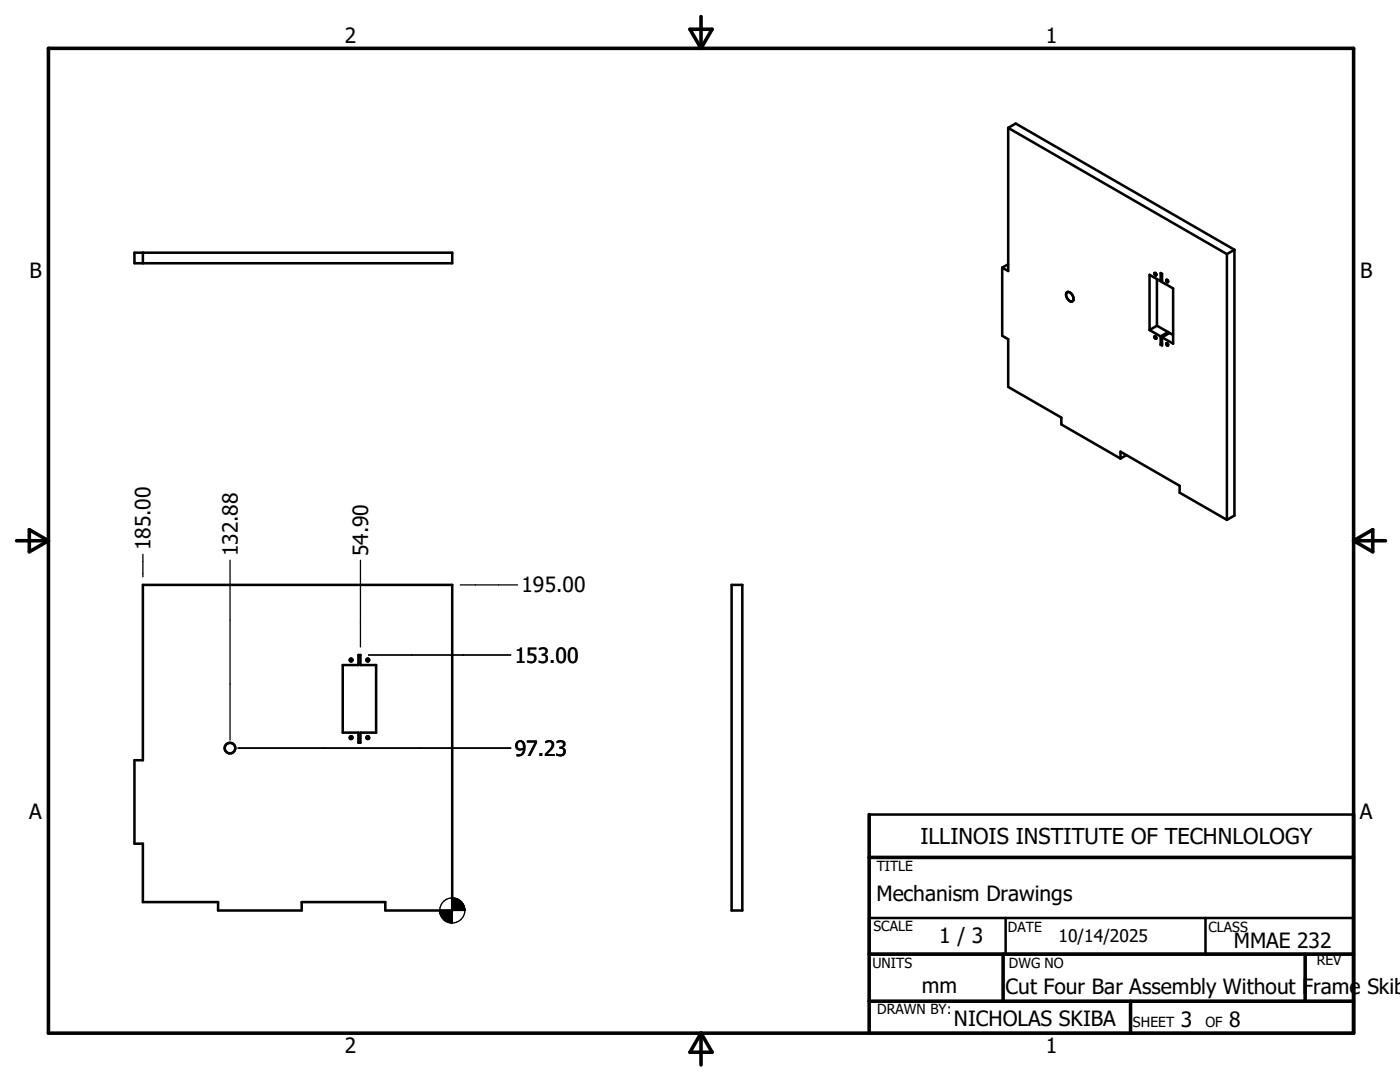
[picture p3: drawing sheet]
<svg xmlns="http://www.w3.org/2000/svg" width="279mm" height="216mm" viewBox="0 0 279 216" stroke-linecap="round" stroke-linejoin="round" font-family="sans-serif">
<g fill="none" stroke="#000" stroke-width=".51">
<path d="M201.2 25.5l1.5-.8 43.7 25.1M201.2 25.5l43.7 25.2M201.2 25.5v28.6l-1.2-.7M26.8 50.4h63.5v2.1h-63.5zM28.5 50.4v2.1M200 53.4v13.6l1.2 .7v9.5l10.6 6.1v1.4l11.8 6.8M201.2 52.7l-1.2 .7M212.9 58.4a1.13 1.13 0 0 1 1.4 1.2 .51 .51 0 0 1-.4 .6 .51 .51 0 0 1-.6-.3 1.35 1.35 0 0 1-.4-1.5zM230.4 54.5l.3 .1v.3l-.2-.1zM230.9 55.7v9.3M231.6 56.1l-2.2-1.3v11.1M231.6 56.1v-1.6l.3 .1v1.7l2.2 1.3v11l-2.2-1.3"/>
<path d="M231.9 56l-.3 .1M244.9 50.7v53M246.4 49.8l-1.5 .9M246.4 49.8v53.1l-1.5 .8M229.4 65.9l2.2 1.2M230.4 67.2l.3 .1v.3l-.2-.1zM230.9 65l2.2 1.3M230.9 65l-1.5 .9M231.6 67.1v1.7M231.9 67.3v1.6l-.3-.1M231.9 68.6l-.3 .2M232.8 68.5a.26 .26 0 0 1 .3 .2 .26 .26 0 0 1-.1 .3l-.2-.3z"/>
<path d="M233.1 66.3v.3M233.1 66.3l-1.5 .8M234.1 66.8l-.7-.4-1.5 .9M223.6 91.5v-1.4l11.8 6.8v1.4l9.5 5.4M224.8 90.8l-1.2 .7M28.5 116.7h61.8v65h-13.4v-1.7h-16.7v1.7h-16.7v-1.7h-15v-11.7h-1.7v-16.6h1.7zM146 116.7h2.1v65h-2.1zM68.4 132.7h3.1v-2h.4v2h3.2v13.5h-3.2v2h-.4v-2h-3.1zM173.5 162.5h96.6M173.5 183.2h96.6v7.2h-96.6zM200.7 183.2v7.2M240.6 183.2v7.2"/>
<path d="M173.5 206.2h96.6"/>
<circle cx="232.9" cy="56" r=".23"/>
<circle cx="70.1" cy="131.7" r=".27"/>
<circle cx="73.4" cy="131.7" r=".27"/>
<circle cx="45.9" cy="149.3" r="1.05"/>
<circle cx="70.1" cy="147.2" r=".27"/>
<circle cx="73.4" cy="147.2" r=".27"/>
</g>
<g fill="none" stroke="#000" stroke-width=".71">
<path d="M9.7 9.6h260.4v196.6h-260.4zM137.7 5.8h4.4l-2.2 3.8zM139.9 3.3v6.3M3.3 107.9h6.4M5.8 105.7l3.9 2.2-3.9 2.2zM270.1 107.9h6.4M270.1 107.9l3.9-2.2v4.4zM173.5 171.1h96.6M173.5 162.5v43.7M173.5 190.4h96.6M173.5 199.8h96.6M200.2 190.4v9.4"/>
<path d="M225.6 199.8v6.4M260.5 190.4v9.4M139.9 206.2v6.3M139.9 206.2l2.2 3.8h-4.4z"/>
</g>
<g fill="none" stroke="#000" stroke-width=".25">
<path d="M28.5 110.6v4.5M45.9 111.8v35.9M71.9 111.8v17.3M91.9 116.7h11.4M73.5 130.7h28.4M47.5 149.3h54.4"/>
<circle cx="90.3" cy="181.7" r="2.51"/>
</g>
<g fill="#000" stroke="#000" stroke-width=".25">
<path d="M87.8 181.7l.1 .7zM87.8 181.7l.2 1zM87.8 181.7l.4 1.3zM87.8 181.7l.6 1.6zM87.8 181.7l.8 1.9-.2-.3zM87.8 181.7l1.1 2.1-.3-.2zM87.8 181.7l1.4 2.2-.3-.1zM87.8 181.7l1.8 2.4-.4-.2zM87.8 181.7l2.1 2.4h-.3zM87.8 181.7l2.5 2.5-.4-.1zM90.3 179.2l2.5 2.5h-2.5zM90.3 179.2v5z"/>
<path d="M87.8 181.7h2.5v2.5zM87.8 181.7h2.5zM92.7 181l.1 .7zM92.5 180.6l.3 1.1zM92.4 180.3l.4 1.4zM92.2 180l.6 1.7zM91.9 179.8l.3 .2 .6 1.7zM91.6 179.6l.3 .2 .9 1.9zM91.3 179.4l.3 .2 1.2 2.1zM91 179.3l.3 .1 1.5 2.3zM90.6 179.2l.4 .1 1.8 2.4zM90.3 179.2h.3l2.2 2.5z"/>
</g>
<text font-size="4.4" x="183.7" y="168.4">ILLINOIS INSTITUTE OF TECHNLOLOGY</text>
<g font-size="4.2">
<text x="68.8" y="8.7">2</text>
<text x="208.7" y="8.7">1</text>
<text x="5.9" y="55.5">B</text>
<text x="271.4" y="55.5">B</text>
<text x="30.1" y="109.8" transform="rotate(-90 30.1 109.8)">185.00</text>
<text x="47.5" y="111" transform="rotate(-90 47.5 111)">132.88</text>
<text x="73.4" y="111" transform="rotate(-90 73.4 111)">54.90</text>
<text x="104.1" y="118.2">195.00</text>
<text x="102.7" y="132.2">153.00</text>
<text x="102.7" y="150.8">97.23</text>
<text x="5.8" y="163.4">A</text>
<text x="271.4" y="163.4">A</text>
<text x="174.9" y="179.7">Mechanism Drawings</text>
<text x="187.5" y="188.3">1 / 3</text>
<text x="246.2" y="189.2">MMAE 232</text>
<text x="184" y="198.2">mm</text>
<text x="200.7" y="198.4">Cut Four Bar Assembly Without Frame Skib</text>
<text x="190.4" y="204.7">NICHOLAS SKIBA</text>
<text x="235.7" y="205">3</text>
<text x="245.3" y="205">8</text>
<text x="68.8" y="210.2">2</text>
<text x="208.7" y="210.2">1</text>
</g>
<text font-size="3.5" x="211.2" y="187.9">10/14/2025</text>
<g font-size="2.8">
<text x="175" y="173.8">TITLE</text>
<text x="174.3" y="185.8">SCALE</text>
<text x="201.2" y="186">DATE</text>
<text x="241.2" y="186">CLASS</text>
<text x="174.1" y="193.2">UNITS</text>
<text x="201.3" y="193.2">DWG NO</text>
<text x="262.8" y="192.6">REV</text>
<text x="175.1" y="202.4">DRAWN BY:</text>
<text x="226.1" y="205">SHEET</text>
<text x="240.6" y="205">OF</text>
</g>
</svg>
